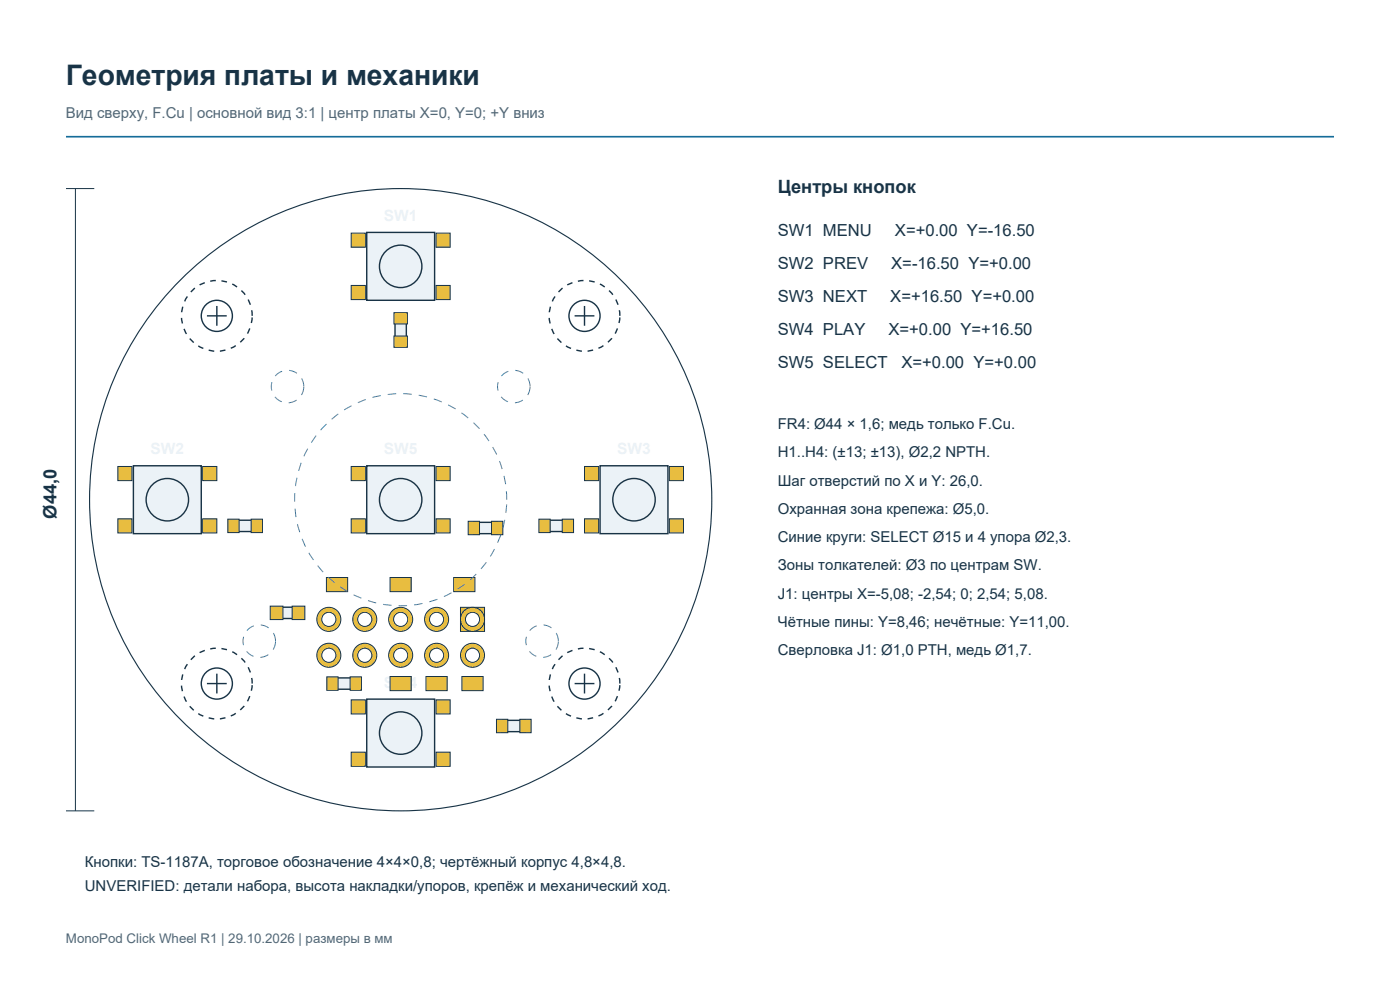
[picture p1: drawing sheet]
<svg xmlns="http://www.w3.org/2000/svg" width="297mm" height="210mm" viewBox="0 0 297 210" stroke-linecap="round" stroke-linejoin="round" font-family="sans-serif">
<path d="M14 29h269" fill="none" stroke="#156c99" stroke-width=".35"/>
<circle cx="85" cy="106" r="66" fill="none" stroke="#183346" stroke-width=".24"/>
<path d="M77.8 49.3h14.4v14.4h-14.4z" fill-rule="evenodd" fill="#ebf2f7" stroke="#183346" stroke-width=".3"/>
<circle cx="85" cy="56.5" r="4.5" fill="none" stroke="#183346" stroke-width=".3"/>
<g fill="#e8bd40" stroke="#183346" stroke-width=".21">
<path d="M74.5 49.5h3v3h-3z" fill-rule="evenodd"/>
<path d="M92.5 49.5h3v3h-3z" fill-rule="evenodd"/>
<path d="M74.5 60.6h3v3h-3z" fill-rule="evenodd"/>
<path d="M92.5 60.6h3v3h-3z" fill-rule="evenodd"/>
</g>
<path d="M28.3 98.8h14.4v14.4h-14.4z" fill-rule="evenodd" fill="#ebf2f7" stroke="#183346" stroke-width=".3"/>
<circle cx="35.5" cy="106" r="4.5" fill="none" stroke="#183346" stroke-width=".3"/>
<g fill="#e8bd40" stroke="#183346" stroke-width=".21">
<path d="M25 99h3v3h-3z" fill-rule="evenodd"/>
<path d="M43 99h3v3h-3z" fill-rule="evenodd"/>
<path d="M25 110.1h3v3h-3z" fill-rule="evenodd"/>
<path d="M43 110.1h3v3h-3z" fill-rule="evenodd"/>
</g>
<path d="M127.3 98.8h14.4v14.4h-14.4z" fill-rule="evenodd" fill="#ebf2f7" stroke="#183346" stroke-width=".3"/>
<circle cx="134.5" cy="106" r="4.5" fill="none" stroke="#183346" stroke-width=".3"/>
<g fill="#e8bd40" stroke="#183346" stroke-width=".21">
<path d="M124 99h3v3h-3z" fill-rule="evenodd"/>
<path d="M142 99h3v3h-3z" fill-rule="evenodd"/>
<path d="M124 110.1h3v3h-3z" fill-rule="evenodd"/>
<path d="M142 110.1h3v3h-3z" fill-rule="evenodd"/>
</g>
<path d="M77.8 148.3h14.4v14.4h-14.4z" fill-rule="evenodd" fill="#ebf2f7" stroke="#183346" stroke-width=".3"/>
<circle cx="85" cy="155.5" r="4.5" fill="none" stroke="#183346" stroke-width=".3"/>
<g fill="#e8bd40" stroke="#183346" stroke-width=".21">
<path d="M74.5 148.5h3v3h-3z" fill-rule="evenodd"/>
<path d="M92.5 148.5h3v3h-3z" fill-rule="evenodd"/>
<path d="M74.5 159.6h3v3h-3z" fill-rule="evenodd"/>
<path d="M92.5 159.6h3v3h-3z" fill-rule="evenodd"/>
</g>
<path d="M77.8 98.8h14.4v14.4h-14.4z" fill-rule="evenodd" fill="#ebf2f7" stroke="#183346" stroke-width=".3"/>
<circle cx="85" cy="106" r="4.5" fill="none" stroke="#183346" stroke-width=".3"/>
<g fill="#e8bd40" stroke="#183346" stroke-width=".21">
<path d="M74.5 99h3v3h-3z" fill-rule="evenodd"/>
<path d="M92.5 99h3v3h-3z" fill-rule="evenodd"/>
<path d="M74.5 110.1h3v3h-3z" fill-rule="evenodd"/>
<path d="M92.5 110.1h3v3h-3z" fill-rule="evenodd"/>
</g>
<path d="M70.6 143.8h4.8v2.4h-4.8z" fill-rule="evenodd" fill="#ebf2f7" stroke="#183346" stroke-width=".3"/>
<g fill="#e8bd40" stroke="#183346" stroke-width=".21">
<path d="M69.3 143.6h2.4v2.8h-2.4z" fill-rule="evenodd"/>
<path d="M74.3 143.6h2.4v2.8h-2.4z" fill-rule="evenodd"/>
</g>
<path d="M83.8 67.6h2.4v4.8h-2.4z" fill-rule="evenodd" fill="#ebf2f7" stroke="#183346" stroke-width=".3"/>
<g fill="#e8bd40" stroke="#183346" stroke-width=".21">
<path d="M83.6 66.3h2.8v2.4h-2.8z" fill-rule="evenodd"/>
<path d="M83.6 71.3h2.8v2.4h-2.8z" fill-rule="evenodd"/>
</g>
<path d="M49.6 110.4h4.8v2.4h-4.8z" fill-rule="evenodd" fill="#ebf2f7" stroke="#183346" stroke-width=".3"/>
<g fill="#e8bd40" stroke="#183346" stroke-width=".21">
<path d="M48.3 110.1h2.4v2.9h-2.4z" fill-rule="evenodd"/>
<path d="M53.3 110.1h2.4v2.9h-2.4z" fill-rule="evenodd"/>
</g>
<path d="M115.6 110.4h4.8v2.4h-4.8z" fill-rule="evenodd" fill="#ebf2f7" stroke="#183346" stroke-width=".3"/>
<g fill="#e8bd40" stroke="#183346" stroke-width=".21">
<path d="M119.3 110.1h2.4v2.9h-2.4z" fill-rule="evenodd"/>
<path d="M114.3 110.1h2.4v2.9h-2.4z" fill-rule="evenodd"/>
</g>
<path d="M106.6 152.8h4.8v2.4h-4.8z" fill-rule="evenodd" fill="#ebf2f7" stroke="#183346" stroke-width=".3"/>
<g fill="#e8bd40" stroke="#183346" stroke-width=".21">
<path d="M105.3 152.6h2.4v2.8h-2.4z" fill-rule="evenodd"/>
<path d="M110.3 152.6h2.4v2.8h-2.4z" fill-rule="evenodd"/>
</g>
<path d="M100.6 110.8h4.8v2.4h-4.8z" fill-rule="evenodd" fill="#ebf2f7" stroke="#183346" stroke-width=".3"/>
<g fill="#e8bd40" stroke="#183346" stroke-width=".21">
<path d="M99.3 110.6h2.4v2.8h-2.4z" fill-rule="evenodd"/>
<path d="M104.3 110.6h2.4v2.8h-2.4z" fill-rule="evenodd"/>
</g>
<path d="M58.6 128.8h4.8v2.4h-4.8z" fill-rule="evenodd" fill="#ebf2f7" stroke="#183346" stroke-width=".3"/>
<g fill="#e8bd40" stroke="#183346" stroke-width=".21">
<path d="M57.3 128.6h2.7v2.8h-2.7z" fill-rule="evenodd"/>
<path d="M62 128.6h2.7v2.8h-2.7z" fill-rule="evenodd"/>
<circle cx="69.8" cy="139" r="2.55"/>
</g>
<circle cx="69.8" cy="139" r="1.5" fill="#fff" stroke="#183346" stroke-width=".21"/>
<circle cx="69.8" cy="131.4" r="2.55" fill="#e8bd40" stroke="#183346" stroke-width=".21"/>
<circle cx="69.8" cy="131.4" r="1.5" fill="#fff" stroke="#183346" stroke-width=".21"/>
<circle cx="77.4" cy="139" r="2.55" fill="#e8bd40" stroke="#183346" stroke-width=".21"/>
<circle cx="77.4" cy="139" r="1.5" fill="#fff" stroke="#183346" stroke-width=".21"/>
<circle cx="77.4" cy="131.4" r="2.55" fill="#e8bd40" stroke="#183346" stroke-width=".21"/>
<circle cx="77.4" cy="131.4" r="1.5" fill="#fff" stroke="#183346" stroke-width=".21"/>
<circle cx="85" cy="139" r="2.55" fill="#e8bd40" stroke="#183346" stroke-width=".21"/>
<circle cx="85" cy="139" r="1.5" fill="#fff" stroke="#183346" stroke-width=".21"/>
<circle cx="85" cy="131.4" r="2.55" fill="#e8bd40" stroke="#183346" stroke-width=".21"/>
<circle cx="85" cy="131.4" r="1.5" fill="#fff" stroke="#183346" stroke-width=".21"/>
<circle cx="92.6" cy="139" r="2.55" fill="#e8bd40" stroke="#183346" stroke-width=".21"/>
<circle cx="92.6" cy="139" r="1.5" fill="#fff" stroke="#183346" stroke-width=".21"/>
<circle cx="92.6" cy="131.4" r="2.55" fill="#e8bd40" stroke="#183346" stroke-width=".21"/>
<circle cx="92.6" cy="131.4" r="1.5" fill="#fff" stroke="#183346" stroke-width=".21"/>
<circle cx="100.2" cy="139" r="2.55" fill="#e8bd40" stroke="#183346" stroke-width=".21"/>
<circle cx="100.2" cy="139" r="1.5" fill="#fff" stroke="#183346" stroke-width=".21"/>
<g fill="#e8bd40" stroke="#183346" stroke-width=".21">
<path d="M97.7 128.8h5.1v5.1h-5.1z" fill-rule="evenodd"/>
<circle cx="100.2" cy="131.4" r="2.55"/>
</g>
<circle cx="100.2" cy="131.4" r="1.5" fill="#fff" stroke="#183346" stroke-width=".21"/>
<g fill="#e8bd40" stroke="#183346" stroke-width=".21">
<path d="M69.3 122.5h4.5v3h-4.5z" fill-rule="evenodd"/>
<path d="M82.8 143.5h4.5v3h-4.5z" fill-rule="evenodd"/>
<path d="M82.8 122.5h4.5v3h-4.5z" fill-rule="evenodd"/>
<path d="M90.4 143.5h4.5v3h-4.5z" fill-rule="evenodd"/>
<path d="M96.3 122.5h4.5v3h-4.5z" fill-rule="evenodd"/>
<path d="M98 143.5h4.5v3h-4.5z" fill-rule="evenodd"/>
</g>
<g fill="none" stroke="#183346" stroke-width=".3">
<path d="M43.9 67h4.2M46 64.9v4.2M121.9 67h4.2M124 64.9v4.2M43.9 145h4.2M46 142.9v4.2M121.9 145h4.2M124 142.9v4.2"/>
<circle cx="46" cy="67" r="3.3"/>
<circle cx="124" cy="67" r="3.3"/>
<circle cx="46" cy="145" r="3.3"/>
<circle cx="124" cy="145" r="3.3"/>
</g>
<path d="M53.5 67a7.5 7.5 0 0 0-10.9-6.7 7.5 7.5 0 0 0-1 12.8 7.5 7.5 0 0 0 11.8-5l.1-1.1M131.5 67a7.5 7.5 0 0 0-10.9-6.7 7.5 7.5 0 0 0-1 12.8 7.5 7.5 0 0 0 11.8-5l.1-1.1M53.5 145a7.5 7.5 0 0 0-10.9-6.7 7.5 7.5 0 0 0-1 12.8 7.5 7.5 0 0 0 11.8-5l.1-1.1M131.5 145a7.5 7.5 0 0 0-10.9-6.7 7.5 7.5 0 0 0-1 12.8 7.5 7.5 0 0 0 11.8-5l.1-1.1" fill="none" stroke="#183346" stroke-width=".3" stroke-dasharray="1.2 1.2" stroke-linecap="butt"/>
<path d="M64.5 82a3.5 3.5 0 0 0-5-3.1 3.5 3.5 0 0 0-.6 5.8 3.5 3.5 0 0 0 5.5-2l.1-.7M112.5 82a3.5 3.5 0 0 0-5-3.1 3.5 3.5 0 0 0-.6 5.8 3.5 3.5 0 0 0 5.5-2l.1-.7M107.5 106a22.5 22.5 0 0 0-33.2-19.8 22.5 22.5 0 0 0-1.6 38.6 22.5 22.5 0 0 0 34.7-16.9l.1-1.9M58.5 136a3.5 3.5 0 0 0-5-3.1 3.5 3.5 0 0 0-.6 5.8 3.5 3.5 0 0 0 5.5-2l.1-.7M118.5 136a3.5 3.5 0 0 0-5-3.1 3.5 3.5 0 0 0-.6 5.8 3.5 3.5 0 0 0 5.5-2l.1-.7" fill="none" stroke="#4d80a6" stroke-width=".21" stroke-dasharray="1.8 1.5" stroke-linecap="butt"/>
<path d="M14 40h6M16 40v132M14 172h6" fill="none" stroke="#183346" stroke-width=".21"/>
<text font-size="6" fill="#183346" x="14" y="18">Геометрия платы и механики</text>
<g font-size="3.9" fill="#183346">
<text x="165" y="41">Центры кнопок</text>
<text x="12" y="110" transform="rotate(-90 12 110)">Ø44,0</text>
</g>
<g font-size="3.5" fill="#183346">
<text x="165" y="50">SW1 MENU</text>
<text x="189.9" y="50">X=+0.00 Y=-16.50</text>
<text x="165" y="57">SW2 PREV</text>
<text x="189.1" y="57">X=-16.50 Y=+0.00</text>
<text x="165" y="64">SW3 NEXT</text>
<text x="188.9" y="64">X=+16.50 Y=+0.00</text>
<text x="165" y="71">SW4 PLAY</text>
<text x="188.5" y="71">X=+0.00 Y=+16.50</text>
<text x="165" y="78">SW5 SELECT</text>
<text x="191.2" y="78">X=+0.00 Y=+0.00</text>
</g>
<text font-size="3.3" fill="#ebf2f7" x="81.4" y="145.9">SW4</text>
<text font-size="3.2" fill="#526879" x="14" y="25">Вид сверху, F.Cu | основной вид 3:1 | центр платы X=0, Y=0; +Y вниз</text>
<g font-size="3.2" fill="#183346">
<text x="165" y="91">FR4: Ø44 × 1,6; медь только F.Cu.</text>
<text x="165" y="97">H1..H4: (±13; ±13), Ø2,2 NPTH.</text>
<text x="165" y="103">Шаг отверстий по X и Y: 26,0.</text>
<text x="165" y="109">Охранная зона крепежа: Ø5,0.</text>
<text x="165" y="115">Синие круги: SELECT Ø15 и 4 упора Ø2,3.</text>
<text x="165" y="121">Зоны толкателей: Ø3 по центрам SW.</text>
<text x="165" y="127">J1: центры X=-5,08; -2,54; 0; 2,54; 5,08.</text>
<text x="165" y="133">Чётные пины: Y=8,46; нечётные: Y=11,00.</text>
<text x="165" y="139">Сверловка J1: Ø1,0 PTH, медь Ø1,7.</text>
<text x="18" y="184">Кнопки: TS-1187A, торговое обозначение 4×4×0,8; чертёжный корпус 4,8×4,8.</text>
<text x="18" y="189">UNVERIFIED: детали набора, высота накладки/упоров, крепёж и механический ход.</text>
</g>
<text font-size="2.8" fill="#526879" x="14" y="200">MonoPod Click Wheel R1 | 29.10.2026 | размеры в мм</text>
</svg>
